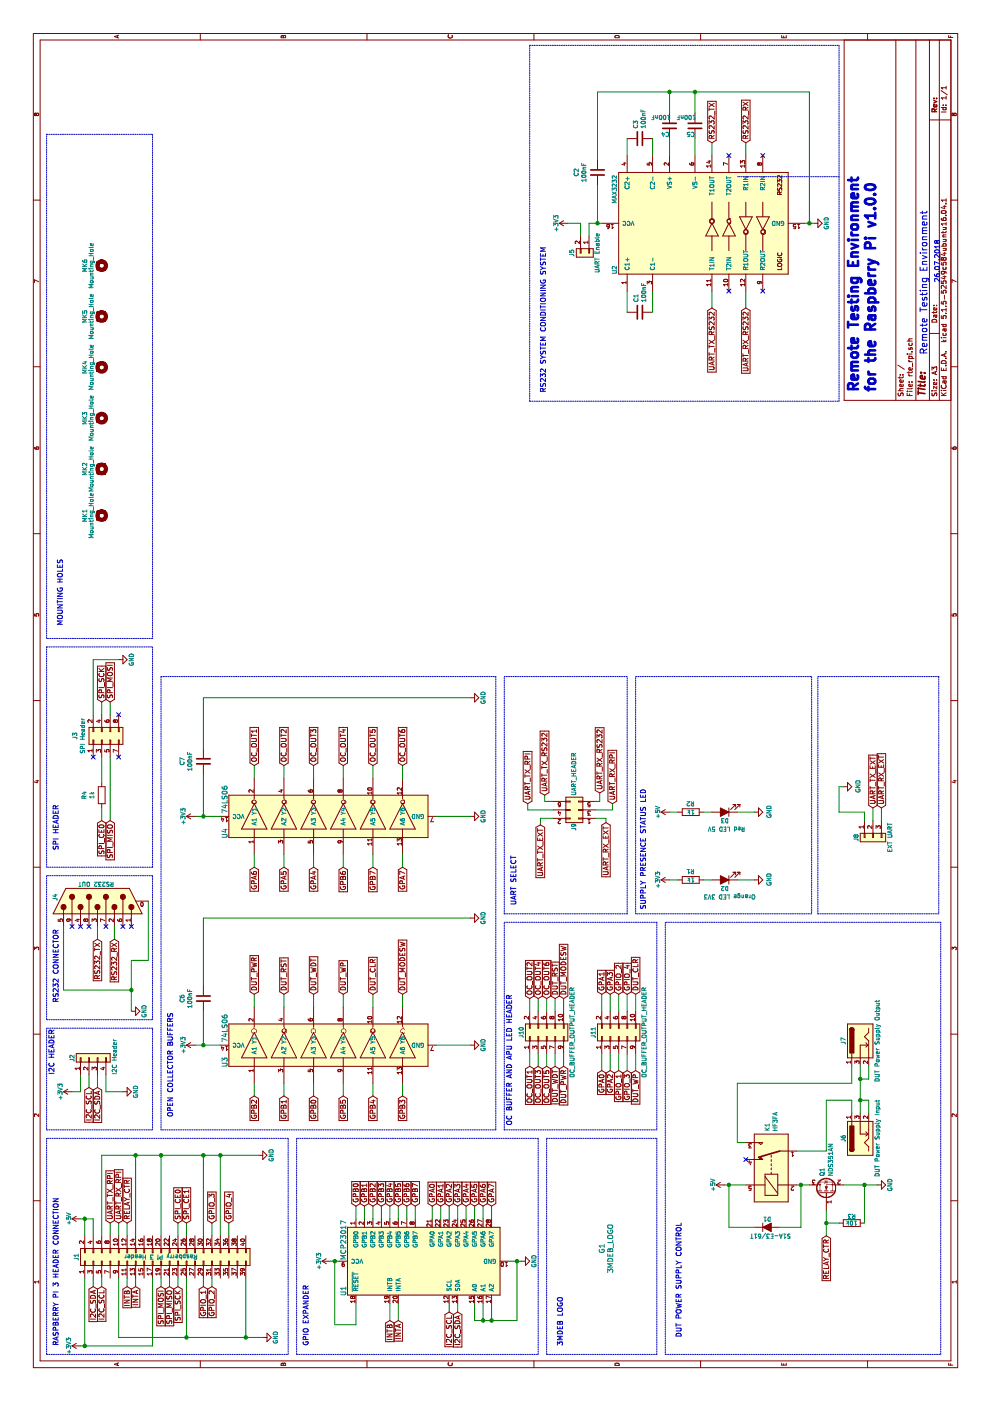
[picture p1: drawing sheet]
EESchema Schematic File Version 4
LIBS:rte_rpi-cache
EELAYER 26 0
EELAYER END
$Descr A3 16535 11693
encoding utf-8
Sheet 1 1
Title ""
Date ""
Rev ""
Comp ""
Comment1 ""
Comment2 ""
Comment3 ""
Comment4 ""
$EndDescr
Text GLabel 1350 1900 0    60   Input ~ 0
SPI_MOSI
Text GLabel 1350 2000 0    60   Input ~ 0
SPI_MISO
Text GLabel 1350 2100 0    60   Input ~ 0
SPI_SCK
Text GLabel 1350 1100 0    60   Input ~ 0
I2C_SDA
Text GLabel 1350 1200 0    60   Input ~ 0
I2C_SCL
Text GLabel 2100 1300 2    60   Input ~ 0
UART_TX_RPI
Text GLabel 2100 1400 2    60   Input ~ 0
UART_RX_RPI
Text Notes 650  700  0    60   ~ 0
RASPBERRY PI 3 HEADER CONNECTION
$Comp
L power:GND #PWR01
U 1 1
P 750 3100
F 0 "#PWR01" H 750 2850 50  0001 C CNN
F 1 "GND" H 750 2950 50  0000 C CNN
F 2 "" H 750 3100 50  0001 C CNN
F 3 "" H 750 3100 50  0001 C CNN
	1    750  3100
	1    0    0    -1  
$EndComp
$Comp
L power:+3V3 #PWR02
U 1 1
P 650 950
F 0 "#PWR02" H 650 800 50  0001 C CNN
F 1 "+3V3" H 650 1090 50  0000 C CNN
F 2 "" H 650 950 50  0001 C CNN
F 3 "" H 650 950 50  0001 C CNN
	1    650  950 
	1    0    0    -1  
$EndComp
$Comp
L power:+5V #PWR03
U 1 1
P 2150 950
F 0 "#PWR03" H 2150 800 50  0001 C CNN
F 1 "+5V" H 2150 1090 50  0000 C CNN
F 2 "" H 2150 950 50  0001 C CNN
F 3 "" H 2150 950 50  0001 C CNN
	1    2150 950 
	1    0    0    -1  
$EndComp
$Comp
L power:+3V3 #PWR04
U 1 1
P 1650 3900
F 0 "#PWR04" H 1650 3750 50  0001 C CNN
F 1 "+3V3" H 1650 4040 50  0000 C CNN
F 2 "" H 1650 3900 50  0001 C CNN
F 3 "" H 1650 3900 50  0001 C CNN
	1    1650 3900
	1    0    0    -1  
$EndComp
$Comp
L power:GND #PWR05
U 1 1
P 1650 6150
F 0 "#PWR05" H 1650 5900 50  0001 C CNN
F 1 "GND" H 1650 6000 50  0000 C CNN
F 2 "" H 1650 6150 50  0001 C CNN
F 3 "" H 1650 6150 50  0001 C CNN
	1    1650 6150
	1    0    0    -1  
$EndComp
Text GLabel 1050 5300 0    60   Input ~ 0
I2C_SCL
Text GLabel 1050 5400 0    60   Input ~ 0
I2C_SDA
Text GLabel 2300 4200 2    60   Input ~ 0
GPB0
Text GLabel 2300 4300 2    60   Input ~ 0
GPB1
Text GLabel 2300 4400 2    60   Input ~ 0
GPB2
Text GLabel 2300 4500 2    60   Input ~ 0
GPB3
Text GLabel 2300 4600 2    60   Input ~ 0
GPB4
Text GLabel 2300 4700 2    60   Input ~ 0
GPB5
Text GLabel 2300 4800 2    60   Input ~ 0
GPB6
Text GLabel 2300 4900 2    60   Input ~ 0
GPB7
Text GLabel 2300 5100 2    60   Input ~ 0
GPA0
Text GLabel 2300 5200 2    60   Input ~ 0
GPA1
Text GLabel 2300 5300 2    60   Input ~ 0
GPA2
Text GLabel 2300 5400 2    60   Input ~ 0
GPA3
Text GLabel 2300 5500 2    60   Input ~ 0
GPA4
Text GLabel 2300 5600 2    60   Input ~ 0
GPA5
Text GLabel 2300 5700 2    60   Input ~ 0
GPA6
Text GLabel 2300 5800 2    60   Input ~ 0
GPA7
Text Notes 650  3650 0    60   ~ 0
GPIO EXPANDER
Text GLabel 2100 2200 2    60   Input ~ 0
SPI_CE1
Text GLabel 2100 2100 2    60   Input ~ 0
SPI_CE0
$Comp
L power:GND #PWR06
U 1 1
P 3650 1450
F 0 "#PWR06" H 3650 1200 50  0001 C CNN
F 1 "GND" H 3650 1300 50  0000 C CNN
F 2 "" H 3650 1450 50  0001 C CNN
F 3 "" H 3650 1450 50  0001 C CNN
	1    3650 1450
	1    0    0    -1  
$EndComp
$Comp
L power:+3V3 #PWR07
U 1 1
P 3650 850
F 0 "#PWR07" H 3650 700 50  0001 C CNN
F 1 "+3V3" H 3650 990 50  0000 C CNN
F 2 "" H 3650 850 50  0001 C CNN
F 3 "" H 3650 850 50  0001 C CNN
	1    3650 850 
	1    0    0    -1  
$EndComp
Text GLabel 3700 1050 0    60   Input ~ 0
I2C_SCL
Text GLabel 3700 1150 0    60   Input ~ 0
I2C_SDA
Text Notes 3850 650  0    60   ~ 0
I2C HEADER
Text Notes 5800 7630 0    60   ~ 0
SUPPLY PRESENCE STATUS LED
$Comp
L power:+3V3 #PWR09
U 1 1
P 6150 7900
F 0 "#PWR09" H 6150 7750 50  0001 C CNN
F 1 "+3V3" H 6150 8040 50  0000 C CNN
F 2 "" H 6150 7900 50  0001 C CNN
F 3 "" H 6150 7900 50  0001 C CNN
	1    6150 7900
	1    0    0    -1  
$EndComp
$Comp
L power:+5V #PWR010
U 1 1
P 6950 7900
F 0 "#PWR010" H 6950 7750 50  0001 C CNN
F 1 "+5V" H 6950 8040 50  0000 C CNN
F 2 "" H 6950 7900 50  0001 C CNN
F 3 "" H 6950 7900 50  0001 C CNN
	1    6950 7900
	1    0    0    -1  
$EndComp
Text GLabel 6850 1300 0    60   Input ~ 0
SPI_MISO
Text GLabel 8250 1300 2    60   Input ~ 0
SPI_MOSI
$Comp
L power:GND #PWR011
U 1 1
P 8750 1400
F 0 "#PWR011" H 8750 1150 50  0001 C CNN
F 1 "GND" H 8750 1250 50  0000 C CNN
F 2 "" H 8750 1400 50  0001 C CNN
F 3 "" H 8750 1400 50  0001 C CNN
	1    8750 1400
	-1   0    0    -1  
$EndComp
Text Notes 6500 700  0    60   ~ 0
SPI HEADER 
Text GLabel 950  4700 0    60   Input ~ 0
INTA
Text GLabel 950  4600 0    60   Input ~ 0
INTB
$Comp
L power:GND #PWR012
U 1 1
P 2900 3050
F 0 "#PWR012" H 2900 2800 50  0001 C CNN
F 1 "GND" H 2900 2900 50  0000 C CNN
F 2 "" H 2900 3050 50  0001 C CNN
F 3 "" H 2900 3050 50  0001 C CNN
	1    2900 3050
	1    0    0    -1  
$EndComp
Text GLabel 1350 1500 0    60   Input ~ 0
INTB
Text GLabel 1350 1600 0    60   Input ~ 0
INTA
NoConn ~ 14700 8600
NoConn ~ 14700 9000
NoConn ~ 13100 8600
NoConn ~ 13100 9000
Text GLabel 12900 8400 0    60   Input ~ 0
UART_TX_RS232
Text GLabel 12900 8800 0    60   Input ~ 0
UART_RX_RS232
Text GLabel 14850 8400 2    60   Input ~ 0
RS232_TX
Text GLabel 14850 8800 2    60   Input ~ 0
RS232_RX
$Comp
L power:GND #PWR013
U 1 1
P 13900 9600
F 0 "#PWR013" H 13900 9350 50  0001 C CNN
F 1 "GND" H 13900 9450 50  0000 C CNN
F 2 "" H 13900 9600 50  0001 C CNN
F 3 "" H 13900 9600 50  0001 C CNN
	1    13900 9600
	1    0    0    -1  
$EndComp
Text GLabel 5450 1350 0    60   Input ~ 0
RS232_RX
Text GLabel 5450 1150 0    60   Input ~ 0
RS232_TX
$Comp
L power:GND #PWR014
U 1 1
P 4600 1550
F 0 "#PWR014" H 4600 1300 50  0001 C CNN
F 1 "GND" H 4600 1400 50  0000 C CNN
F 2 "" H 4600 1550 50  0001 C CNN
F 3 "" H 4600 1550 50  0001 C CNN
	1    4600 1550
	1    0    0    -1  
$EndComp
Text Notes 4700 700  0    60   ~ 0
RS232 CONNECTOR
$Comp
L power:+3V3 #PWR015
U 1 1
P 13900 6700
F 0 "#PWR015" H 13900 6550 50  0001 C CNN
F 1 "+3V3" H 13900 6840 50  0000 C CNN
F 2 "" H 13900 6700 50  0001 C CNN
F 3 "" H 13900 6700 50  0001 C CNN
	1    13900 6700
	1    0    0    -1  
$EndComp
Text Notes 11900 6450 0    60   ~ 0
RS232 SYSTEM CONDITIONING SYSTEM
$Comp
L power:GND #PWR016
U 1 1
P 2550 10350
F 0 "#PWR016" H 2550 10100 50  0001 C CNN
F 1 "GND" H 2550 10200 50  0000 C CNN
F 2 "" H 2550 10350 50  0001 C CNN
F 3 "" H 2550 10350 50  0001 C CNN
	1    2550 10350
	1    0    0    -1  
$EndComp
$Comp
L rte_rpi-rescue:Q_NMOS_DGS-RESCUE-remote_development_board Q1
U 1 1
P 2450 9750
F 0 "Q1" H 2650 9800 50  0000 L CNN
F 1 "NDS351AN" H 2650 9700 50  0000 L CNN
F 2 "Package_TO_SOT_SMD:SOT-23" H 2650 9850 50  0001 C CNN
F 3 "" H 2450 9750 50  0001 C CNN
	1    2450 9750
	1    0    0    -1  
$EndComp
$Comp
L rte_rpi-rescue:R R3
U 1 1
P 2100 10050
F 0 "R3" V 2180 10050 50  0000 C CNN
F 1 "10k" V 2100 10050 50  0000 C CNN
F 2 "Resistor_SMD:R_1206_3216Metric" V 2030 10050 50  0001 C CNN
F 3 "" H 2100 10050 50  0001 C CNN
	1    2100 10050
	1    0    0    -1  
$EndComp
Text GLabel 2100 1500 2    60   Input ~ 0
RELAY_CTR
Text GLabel 1950 9750 0    60   Input ~ 0
RELAY_CTR
NoConn ~ 2850 8800
$Comp
L power:+5V #PWR017
U 1 1
P 2550 8550
F 0 "#PWR017" H 2550 8400 50  0001 C CNN
F 1 "+5V" H 2550 8690 50  0000 C CNN
F 2 "" H 2550 8550 50  0001 C CNN
F 3 "" H 2550 8550 50  0001 C CNN
	1    2550 8550
	1    0    0    -1  
$EndComp
Text Notes 750  8050 0    60   ~ 0
DUT POWER SUPPLY CONTROL
Text Notes 11900 10350 0    118  ~ 24
Remote Testing Environment \nfor the Raspberry Pi v0.1.2
Text Notes 13200 11100 0    59   ~ 0
26.07.2018
Text Notes 12350 10950 0    79   ~ 0
Remote Testing Environment 
Text GLabel 1350 2400 0    60   Input ~ 0
GPIO_1
Text GLabel 1350 2500 0    60   Input ~ 0
GPIO_2
Text GLabel 2100 2500 2    60   Input ~ 0
GPIO_3
$Comp
L power:GND #PWR018
U 1 1
P 4200 5550
F 0 "#PWR018" H 4200 5300 50  0001 C CNN
F 1 "GND" H 4200 5400 50  0000 C CNN
F 2 "" H 4200 5550 50  0001 C CNN
F 3 "" H 4200 5550 50  0001 C CNN
	1    4200 5550
	1    0    0    -1  
$EndComp
$Comp
L power:GND #PWR019
U 1 1
P 6900 5550
F 0 "#PWR019" H 6900 5300 50  0001 C CNN
F 1 "GND" H 6900 5400 50  0000 C CNN
F 2 "" H 6900 5550 50  0001 C CNN
F 3 "" H 6900 5550 50  0001 C CNN
	1    6900 5550
	1    0    0    -1  
$EndComp
Text GLabel 8250 1200 2    60   Input ~ 0
SPI_SCK
Text GLabel 6850 1200 0    60   Input ~ 0
SPI_CE0
NoConn ~ 7600 1400
NoConn ~ 7600 1100
NoConn ~ 8100 1400
$Comp
L power:+3V3 #PWR020
U 1 1
P 4200 2300
F 0 "#PWR020" H 4200 2150 50  0001 C CNN
F 1 "+3V3" H 4200 2440 50  0000 C CNN
F 2 "" H 4200 2300 50  0001 C CNN
F 3 "" H 4200 2300 50  0001 C CNN
	1    4200 2300
	1    0    0    -1  
$EndComp
$Comp
L power:+3V3 #PWR021
U 1 1
P 6900 2300
F 0 "#PWR021" H 6900 2150 50  0001 C CNN
F 1 "+3V3" H 6900 2440 50  0000 C CNN
F 2 "" H 6900 2300 50  0001 C CNN
F 3 "" H 6900 2300 50  0001 C CNN
	1    6900 2300
	1    0    0    -1  
$EndComp
Text GLabel 3600 3000 0    60   Input ~ 0
GPB2
Text GLabel 3600 3350 0    60   Input ~ 0
GPB1
Text GLabel 3600 3700 0    60   Input ~ 0
GPB0
Text GLabel 3600 4050 0    60   Input ~ 0
GPB5
Text GLabel 3600 4400 0    60   Input ~ 0
GPB4
Text GLabel 3600 4750 0    60   Input ~ 0
GPB3
Text GLabel 4800 3000 2    60   Input ~ 0
DUT_PWR
Text GLabel 4800 3350 2    60   Input ~ 0
DUT_RST
Text GLabel 4800 3700 2    60   Input ~ 0
DUT_WDT
Text GLabel 4800 4050 2    60   Input ~ 0
DUT_WP
Text GLabel 4800 4400 2    60   Input ~ 0
DUT_CLR
Text GLabel 4800 4750 2    60   Input ~ 0
DUT_MODESW
Text GLabel 6300 3000 0    60   Input ~ 0
GPA6
Text GLabel 6300 3350 0    60   Input ~ 0
GPA5
Text GLabel 6300 3700 0    60   Input ~ 0
GPA4
Text GLabel 6300 4050 0    60   Input ~ 0
GPB6
Text GLabel 6300 4400 0    60   Input ~ 0
GPB7
Text GLabel 6300 4750 0    60   Input ~ 0
GPA7
Text GLabel 7500 3000 2    60   Input ~ 0
OC_OUT1
Text GLabel 7500 3350 2    60   Input ~ 0
OC_OUT2
Text GLabel 7500 3700 2    60   Input ~ 0
OC_OUT3
Text GLabel 7500 4050 2    60   Input ~ 0
OC_OUT4
Text GLabel 7500 4400 2    60   Input ~ 0
OC_OUT5
Text GLabel 7500 4750 2    60   Input ~ 0
OC_OUT6
Wire Wire Line
	750  1400 1450 1400
Wire Wire Line
	750  1400 750  2200
Wire Wire Line
	750  2200 1450 2200
Connection ~ 750  2200
Wire Wire Line
	750  2900 1450 2900
Connection ~ 750  2900
Wire Wire Line
	1350 1900 1450 1900
Wire Wire Line
	1350 2000 1450 2000
Wire Wire Line
	1350 2100 1450 2100
Wire Wire Line
	1350 1100 1450 1100
Wire Wire Line
	1350 1200 1450 1200
Wire Wire Line
	1950 1300 2100 1300
Wire Wire Line
	1950 1400 2100 1400
Wire Notes Line
	550  550  550  3400
Wire Notes Line
	550  3400 3100 3400
Wire Notes Line
	3100 3400 3100 550 
Wire Notes Line
	3100 550  550  550 
Wire Wire Line
	650  1000 1450 1000
Wire Wire Line
	1950 1000 2150 1000
Wire Wire Line
	2150 950  2150 1000
Wire Wire Line
	1650 3900 1650 3950
Wire Wire Line
	1150 4200 900  4200
Wire Wire Line
	900  4200 900  3950
Wire Wire Line
	900  3950 1650 3950
Connection ~ 1650 3950
Wire Wire Line
	1150 5600 950  5600
Wire Wire Line
	950  5600 950  5700
Wire Wire Line
	950  6100 1650 6100
Wire Wire Line
	1650 6000 1650 6100
Connection ~ 1650 6100
Wire Wire Line
	1150 5700 950  5700
Connection ~ 950  5700
Wire Wire Line
	1150 5800 950  5800
Connection ~ 950  5800
Wire Wire Line
	1150 5300 1050 5300
Wire Wire Line
	1150 5400 1050 5400
Wire Wire Line
	2150 4200 2300 4200
Wire Wire Line
	2150 4300 2300 4300
Wire Wire Line
	2150 4400 2300 4400
Wire Wire Line
	2300 4500 2150 4500
Wire Wire Line
	2150 4600 2300 4600
Wire Wire Line
	2300 4700 2150 4700
Wire Wire Line
	2150 4800 2300 4800
Wire Wire Line
	2300 4900 2150 4900
Wire Wire Line
	2150 5100 2300 5100
Wire Wire Line
	2300 5200 2150 5200
Wire Wire Line
	2150 5300 2300 5300
Wire Wire Line
	2150 5400 2300 5400
Wire Wire Line
	2150 5500 2300 5500
Wire Wire Line
	2150 5600 2300 5600
Wire Wire Line
	2150 5700 2300 5700
Wire Wire Line
	2150 5800 2300 5800
Wire Wire Line
	1150 4600 950  4600
Wire Wire Line
	1150 4700 950  4700
Wire Notes Line
	550  3500 550  6350
Wire Notes Line
	550  6350 3100 6350
Wire Notes Line
	3100 6350 3100 3500
Wire Notes Line
	3100 3500 550  3500
Wire Wire Line
	1950 2100 2100 2100
Wire Wire Line
	1950 2200 2100 2200
Wire Wire Line
	3650 850  3650 950 
Wire Wire Line
	3650 950  3850 950 
Wire Wire Line
	3850 1250 3650 1250
Wire Wire Line
	3650 1250 3650 1450
Wire Wire Line
	3850 1050 3700 1050
Wire Wire Line
	3850 1150 3700 1150
Wire Notes Line
	14450 9900 14450 8700
Wire Wire Line
	6850 1300 7600 1300
Wire Wire Line
	7300 1200 7600 1200
Wire Wire Line
	8100 1300 8250 1300
Wire Wire Line
	8100 1200 8250 1200
Wire Notes Line
	6300 550  8900 550 
Wire Notes Line
	8900 550  8900 1800
Wire Notes Line
	8900 1800 6300 1800
Wire Notes Line
	6300 1800 6300 550 
Wire Wire Line
	2900 1200 2900 1600
Connection ~ 2900 1600
Connection ~ 2900 1900
Connection ~ 2900 2400
Connection ~ 2900 2600
Wire Wire Line
	1450 1500 1350 1500
Wire Wire Line
	2150 1100 1950 1100
Connection ~ 2150 1000
Wire Wire Line
	14700 8400 14850 8400
Wire Wire Line
	14700 8800 14850 8800
Wire Wire Line
	13100 8400 12900 8400
Wire Wire Line
	13100 8800 12900 8800
Wire Wire Line
	13900 9500 13900 9550
Wire Wire Line
	5450 1150 5600 1150
Wire Wire Line
	5450 1350 5600 1350
Wire Wire Line
	5600 750  4850 750 
Wire Notes Line
	4500 550  4500 1800
Wire Notes Line
	6200 1800 6200 550 
Wire Notes Line
	6200 550  4500 550 
Wire Wire Line
	14700 7400 14900 7400
Wire Wire Line
	14700 7700 14900 7700
Wire Wire Line
	14700 7900 14900 7900
Wire Wire Line
	14700 8200 14900 8200
Wire Wire Line
	12850 7400 13100 7400
Wire Wire Line
	12850 7700 13100 7700
Wire Wire Line
	15200 7900 15450 7900
Wire Wire Line
	15450 7050 15450 7900
Wire Wire Line
	15450 9550 13900 9550
Connection ~ 13900 9550
Wire Wire Line
	15200 8200 15450 8200
Connection ~ 15450 8200
Wire Wire Line
	13750 6850 13900 6850
Wire Wire Line
	13900 6850 13900 6700
Wire Wire Line
	13750 6950 13900 6950
Wire Wire Line
	13900 6950 13900 7050
Wire Wire Line
	14350 7050 13900 7050
Connection ~ 13900 7050
Wire Wire Line
	14650 7050 15450 7050
Connection ~ 15450 7900
Wire Notes Line
	11800 6250 11800 9900
Connection ~ 3800 10150
Wire Wire Line
	3400 10250 3550 10250
Wire Wire Line
	3550 10250 3550 10150
Connection ~ 3550 10150
Wire Wire Line
	2550 9950 2550 10200
Wire Wire Line
	2100 10200 2550 10200
Connection ~ 2550 10200
Wire Wire Line
	2100 9900 2100 9750
Wire Wire Line
	1950 9750 2100 9750
Connection ~ 2100 9750
Wire Wire Line
	1950 1500 2100 1500
Wire Wire Line
	2550 9400 2550 9450
Wire Wire Line
	3400 10150 3550 10150
Wire Wire Line
	2950 9400 2950 9750
Wire Wire Line
	2950 9750 3550 9750
Wire Wire Line
	3550 9750 3550 10050
Wire Wire Line
	3550 10050 3400 10050
Wire Wire Line
	3050 8800 3050 8700
Wire Wire Line
	3050 8700 3750 8700
Wire Wire Line
	3750 8700 3750 10050
Wire Wire Line
	3750 10050 3950 10050
Wire Wire Line
	2550 8550 2550 8600
Wire Wire Line
	2550 8600 2050 8600
Wire Wire Line
	2050 8600 2050 8900
Connection ~ 2550 8600
Wire Wire Line
	2050 9200 2050 9450
Wire Wire Line
	2050 9450 2550 9450
Connection ~ 2550 9450
Wire Notes Line
	550  7850 550  11100
Wire Notes Line
	550  11100 5650 11100
Wire Notes Line
	5650 11100 5650 7850
Wire Notes Line
	5650 7850 550  7850
Wire Wire Line
	650  1800 1450 1800
Wire Wire Line
	4850 750  4850 1550
Wire Wire Line
	4600 1550 4850 1550
Wire Wire Line
	5900 1750 5200 1750
Wire Wire Line
	5200 1750 5200 1550
Connection ~ 4850 1550
Wire Notes Line
	11800 6250 16000 6250
Wire Notes Line
	16000 6250 16000 9900
Wire Notes Line
	4400 1800 4400 550 
Wire Notes Line
	4400 550  3200 550 
Wire Notes Line
	3200 550  3200 1800
Wire Notes Line
	3200 1800 4400 1800
Wire Notes Line
	4500 1800 6200 1800
Wire Wire Line
	8100 1100 8750 1100
Wire Wire Line
	8750 1100 8750 1400
Wire Wire Line
	4200 2300 4200 2400
Wire Wire Line
	6900 2300 6900 2400
Wire Wire Line
	3750 3000 3600 3000
Wire Wire Line
	3600 3350 3750 3350
Wire Wire Line
	3600 3700 3750 3700
Wire Wire Line
	3600 4050 3750 4050
Wire Wire Line
	3600 4750 3750 4750
Wire Wire Line
	4650 4750 4800 4750
Wire Wire Line
	4650 4400 4800 4400
Wire Wire Line
	4650 3000 4800 3000
Wire Wire Line
	4650 3350 4800 3350
Wire Wire Line
	4650 3700 4800 3700
Wire Wire Line
	4650 4050 4800 4050
Wire Wire Line
	6450 3000 6300 3000
Wire Wire Line
	6450 3350 6300 3350
Wire Wire Line
	6450 3700 6300 3700
Wire Wire Line
	6450 4050 6300 4050
Wire Wire Line
	6450 4400 6300 4400
Wire Wire Line
	6450 4750 6300 4750
Wire Wire Line
	7350 3000 7500 3000
Wire Wire Line
	7350 3350 7500 3350
Wire Wire Line
	7350 3700 7500 3700
Wire Wire Line
	7350 4050 7500 4050
Wire Wire Line
	7350 4400 7500 4400
Wire Wire Line
	7350 4750 7500 4750
Wire Wire Line
	4900 2400 5700 2400
Wire Wire Line
	5700 2400 5700 5550
$Comp
L power:GND #PWR022
U 1 1
P 5700 5550
F 0 "#PWR022" H 5700 5300 50  0001 C CNN
F 1 "GND" H 5700 5400 50  0000 C CNN
F 2 "" H 5700 5550 50  0001 C CNN
F 3 "" H 5700 5550 50  0001 C CNN
	1    5700 5550
	1    0    0    -1  
$EndComp
Wire Wire Line
	4200 2400 4600 2400
Connection ~ 4200 2400
Wire Wire Line
	6900 2400 7400 2400
Connection ~ 6900 2400
Wire Wire Line
	7700 2400 8300 2400
Wire Wire Line
	8300 2400 8300 5550
$Comp
L power:GND #PWR023
U 1 1
P 8300 5550
F 0 "#PWR023" H 8300 5300 50  0001 C CNN
F 1 "GND" H 8300 5400 50  0000 C CNN
F 2 "" H 8300 5550 50  0001 C CNN
F 3 "" H 8300 5550 50  0001 C CNN
	1    8300 5550
	1    0    0    -1  
$EndComp
Wire Notes Line
	3200 1900 8550 1900
Wire Notes Line
	8550 1900 8550 5850
Wire Notes Line
	8550 5850 3200 5850
Wire Notes Line
	3200 5850 3200 1900
Text Notes 3350 2050 0    60   ~ 0
OPEN COLLECTOR BUFFERS
$Comp
L rte_rpi-rescue:Conn_02x05_Odd_Even J10
U 1 1
P 4300 6450
F 0 "J10" H 4350 6750 50  0000 C CNN
F 1 "OC_BUFFER_OUTPUT_HEADER" H 4350 6150 50  0000 C CNN
F 2 "Connector_IDC:IDC-Header_2x05_P2.54mm_Horizontal" H 4300 6450 50  0001 C CNN
F 3 "" H 4300 6450 50  0001 C CNN
	1    4300 6450
	1    0    0    -1  
$EndComp
$Comp
L rte_rpi-rescue:Conn_02x05_Odd_Even J11
U 1 1
P 4300 7300
F 0 "J11" H 4350 7600 50  0000 C CNN
F 1 "OC_BUFFER_OUTPUT_HEADER" H 4350 7000 50  0000 C CNN
F 2 "Connector_IDC:IDC-Header_2x05_P2.54mm_Horizontal" H 4300 7300 50  0001 C CNN
F 3 "" H 4300 7300 50  0001 C CNN
	1    4300 7300
	1    0    0    -1  
$EndComp
Wire Wire Line
	3950 6250 4100 6250
Wire Wire Line
	3950 6350 4100 6350
Wire Wire Line
	3950 6450 4100 6450
Wire Wire Line
	3950 6550 4100 6550
Wire Wire Line
	3950 6650 4100 6650
Wire Wire Line
	4600 6250 4750 6250
Wire Wire Line
	4750 6350 4600 6350
Wire Wire Line
	4750 6450 4600 6450
Wire Wire Line
	4750 6550 4600 6550
Wire Wire Line
	4750 6650 4600 6650
Wire Wire Line
	3900 7100 4100 7100
Wire Wire Line
	3900 7200 4100 7200
Wire Wire Line
	3900 7300 4100 7300
Wire Wire Line
	3900 7400 4100 7400
Wire Wire Line
	3900 7500 4100 7500
Wire Wire Line
	4600 7100 4800 7100
Wire Wire Line
	4600 7200 4800 7200
Wire Wire Line
	4600 7300 4800 7300
Wire Wire Line
	4600 7400 4800 7400
Wire Wire Line
	4600 7500 4800 7500
Text GLabel 3950 6250 0    60   Input ~ 0
OC_OUT1
Text GLabel 4750 6250 2    60   Input ~ 0
OC_OUT2
Text GLabel 3950 6350 0    60   Input ~ 0
OC_OUT3
Text GLabel 4750 6350 2    60   Input ~ 0
OC_OUT4
Text GLabel 3950 6450 0    60   Input ~ 0
OC_OUT5
Text GLabel 4750 6450 2    60   Input ~ 0
OC_OUT6
Text GLabel 3950 6550 0    60   Input ~ 0
DUT_WDT
Text GLabel 4750 6550 2    60   Input ~ 0
DUT_RST
Text GLabel 3950 6650 0    60   Input ~ 0
DUT_PWR
Text GLabel 4750 6650 2    60   Input ~ 0
DUT_MODESW
Text GLabel 3900 7100 0    60   Input ~ 0
GPA0
Text GLabel 4800 7100 2    60   Input ~ 0
GPA1
Text GLabel 3900 7200 0    60   Input ~ 0
GPA2
Text GLabel 4800 7200 2    60   Input ~ 0
GPA3
Text GLabel 3900 7500 0    60   Input ~ 0
DUT_WP
Text GLabel 4800 7500 2    60   Input ~ 0
DUT_CLR
Wire Wire Line
	650  950  650  1000
Wire Wire Line
	1350 2400 1450 2400
Wire Wire Line
	1350 2500 1450 2500
Text GLabel 2100 2700 2    60   Input ~ 0
GPIO_4
Wire Notes Line
	3200 5950 5650 5950
Wire Notes Line
	5650 5950 5650 7750
Wire Notes Line
	5650 7750 3200 7750
Wire Notes Line
	3200 7750 3200 5950
Text Notes 3250 6050 0    60   ~ 0
OC BUFFER AND APU LED HEADER
Text GLabel 3900 7300 0    60   Input ~ 0
GPIO_1
Text GLabel 4800 7300 2    60   Input ~ 0
GPIO_2
Text GLabel 4800 7400 2    60   Input ~ 0
GPIO_4
Text GLabel 3900 7400 0    60   Input ~ 0
GPIO_3
Wire Notes Line
	5750 5950 8550 5950
Wire Notes Line
	5750 5950 5750 7400
Wire Notes Line
	5750 7400 8550 7400
Wire Notes Line
	8550 7400 8550 5950
Text Notes 5850 6100 0    60   ~ 0
UART SELECT
$Comp
L rte_rpi-rescue:Conn_02x03_Odd_Even J9
U 1 1
P 6975 6825
F 0 "J9" V 7025 7025 50  0000 C CNN
F 1 "UART_HEADER" V 7025 6400 50  0000 C CNN
F 2 "Connector_PinHeader_2.54mm:PinHeader_2x03_P2.54mm_Vertical" H 6975 6825 50  0001 C CNN
F 3 "" H 6975 6825 50  0001 C CNN
	1    6975 6825
	0    -1   -1   0   
$EndComp
Text GLabel 7050 6225 2    60   Input ~ 0
UART_TX_RPI
Text GLabel 7050 7225 2    60   Input ~ 0
UART_RX_RPI
Text GLabel 7175 7075 2    60   Input ~ 0
UART_RX_RS232
Text GLabel 7150 6425 2    60   Input ~ 0
UART_TX_RS232
$Comp
L rte_rpi-rescue:Mounting_Hole MK1
U 1 1
P 10450 1200
F 0 "MK1" H 10450 1400 50  0000 C CNN
F 1 "Mounting_Hole" H 10450 1325 50  0000 C CNN
F 2 "MountingHole:MountingHole_2.7mm" H 10450 1200 50  0001 C CNN
F 3 "" H 10450 1200 50  0001 C CNN
	1    10450 1200
	1    0    0    -1  
$EndComp
$Comp
L rte_rpi-rescue:Mounting_Hole MK2
U 1 1
P 11000 1200
F 0 "MK2" H 11000 1400 50  0000 C CNN
F 1 "Mounting_Hole" H 11000 1325 50  0000 C CNN
F 2 "MountingHole:MountingHole_2.7mm" H 11000 1200 50  0001 C CNN
F 3 "" H 11000 1200 50  0001 C CNN
	1    11000 1200
	1    0    0    -1  
$EndComp
$Comp
L rte_rpi-rescue:Mounting_Hole MK3
U 1 1
P 11600 1200
F 0 "MK3" H 11600 1400 50  0000 C CNN
F 1 "Mounting_Hole" H 11600 1325 50  0000 C CNN
F 2 "MountingHole:MountingHole_2.7mm" H 11600 1200 50  0001 C CNN
F 3 "" H 11600 1200 50  0001 C CNN
	1    11600 1200
	1    0    0    -1  
$EndComp
$Comp
L rte_rpi-rescue:Mounting_Hole MK4
U 1 1
P 12200 1200
F 0 "MK4" H 12200 1400 50  0000 C CNN
F 1 "Mounting_Hole" H 12200 1325 50  0000 C CNN
F 2 "MountingHole:MountingHole_2.7mm" H 12200 1200 50  0001 C CNN
F 3 "" H 12200 1200 50  0001 C CNN
	1    12200 1200
	1    0    0    -1  
$EndComp
$Comp
L rte_rpi-rescue:Mounting_Hole MK5
U 1 1
P 12800 1200
F 0 "MK5" H 12800 1400 50  0000 C CNN
F 1 "Mounting_Hole" H 12800 1325 50  0000 C CNN
F 2 "MountingHole:MountingHole_2.7mm" H 12800 1200 50  0001 C CNN
F 3 "" H 12800 1200 50  0001 C CNN
	1    12800 1200
	1    0    0    -1  
$EndComp
$Comp
L rte_rpi-rescue:Mounting_Hole MK6
U 1 1
P 13400 1200
F 0 "MK6" H 13400 1400 50  0000 C CNN
F 1 "Mounting_Hole" H 13400 1325 50  0000 C CNN
F 2 "MountingHole:MountingHole_2.7mm" H 13400 1200 50  0001 C CNN
F 3 "" H 13400 1200 50  0001 C CNN
	1    13400 1200
	1    0    0    -1  
$EndComp
Wire Notes Line
	9000 550  14950 550 
Wire Notes Line
	14950 550  14950 1800
Wire Notes Line
	14950 1800 9000 1800
Wire Notes Line
	9000 1800 9000 550 
Text Notes 9150 750  0    60   ~ 0
MOUNTING HOLES
NoConn ~ 5600 850 
NoConn ~ 5600 950 
NoConn ~ 5600 1050
NoConn ~ 5600 1250
NoConn ~ 5600 1450
NoConn ~ 5600 1550
Wire Wire Line
	3800 10150 3800 10250
Wire Wire Line
	3800 10250 3950 10250
Wire Wire Line
	1950 2500 2100 2500
Wire Wire Line
	2100 2700 1950 2700
$Comp
L rte_rpi-rescue:3MDEB_LOGO G1
U 1 1
P 1800 7200
F 0 "G1" H 1800 7300 60  0000 C CNN
F 1 "3MDEB_LOGO" H 1800 7200 60  0000 C CNN
F 2 "footprints:3mdeb_logo" H 1800 7200 60  0001 C CNN
F 3 "" H 1800 7200 60  0001 C CNN
	1    1800 7200
	1    0    0    -1  
$EndComp
Wire Notes Line
	550  6450 3100 6450
Wire Notes Line
	3100 6450 3100 7750
Wire Notes Line
	3100 7750 550  7750
Wire Notes Line
	550  7750 550  6450
Text Notes 650  6650 0    60   ~ 0
3MDEB LOGO
Wire Wire Line
	6850 1200 7000 1200
Connection ~ 650  1000
Wire Wire Line
	6975 6525 6975 6225
Wire Wire Line
	6975 6225 7050 6225
Wire Wire Line
	6975 7025 6975 7225
Wire Wire Line
	6975 7225 7050 7225
Wire Wire Line
	7075 6525 7075 6425
Wire Wire Line
	7075 6425 7150 6425
Wire Wire Line
	7075 7025 7075 7075
Wire Wire Line
	7075 7075 7175 7075
Wire Wire Line
	1350 1600 1450 1600
Wire Wire Line
	6875 7150 6875 7025
Wire Wire Line
	6875 6375 6875 6525
Wire Wire Line
	6875 6375 6800 6375
Wire Wire Line
	6825 7150 6875 7150
Text GLabel 6825 7150 0    60   Input ~ 0
UART_RX_EXT
Text GLabel 6800 6375 0    60   Input ~ 0
UART_TX_EXT
Wire Notes Line
	5750 7500 8550 7500
Wire Notes Line
	8550 7500 8550 9575
Wire Notes Line
	8550 9575 5750 9575
Wire Notes Line
	5750 9575 5750 7500
Wire Notes Line
	5750 9650 8550 9650
Wire Notes Line
	8550 9650 8550 11075
Wire Notes Line
	8550 11075 5750 11075
Wire Notes Line
	5750 11075 5750 9650
Text GLabel 7000 10400 2    60   Input ~ 0
UART_RX_EXT
Text GLabel 7000 10300 2    60   Input ~ 0
UART_TX_EXT
Wire Wire Line
	750  2200 750  2900
Wire Wire Line
	750  2900 750  3100
Wire Wire Line
	1650 3950 1650 4000
Wire Wire Line
	1650 6100 1650 6150
Wire Wire Line
	950  5700 950  5800
Wire Wire Line
	950  5800 950  6100
Wire Wire Line
	2900 1600 2900 1900
Wire Wire Line
	2900 1900 2900 2400
Wire Wire Line
	2900 2400 2900 2600
Wire Wire Line
	2900 2600 2900 3050
Wire Wire Line
	2150 1000 2150 1100
Wire Wire Line
	13900 9550 13900 9600
Wire Wire Line
	15450 8200 15450 9550
Wire Wire Line
	13900 7050 13900 7100
Wire Wire Line
	15450 7900 15450 8200
Wire Wire Line
	3800 10150 3950 10150
Wire Wire Line
	3550 10150 3800 10150
Wire Wire Line
	2550 10200 2550 10350
Wire Wire Line
	2100 9750 2250 9750
Wire Wire Line
	2550 8600 2550 8800
Wire Wire Line
	2550 9450 2550 9550
Wire Wire Line
	4850 1550 5200 1550
Wire Wire Line
	650  1000 650  1800
Wire Notes Line
	11800 9900 16000 9900
Wire Wire Line
	3600 4400 3750 4400
Wire Wire Line
	1950 1200 2900 1200
Wire Wire Line
	1950 1600 2900 1600
Wire Wire Line
	1950 1900 2900 1900
Wire Wire Line
	1950 2400 2900 2400
Wire Wire Line
	1950 2600 2900 2600
Wire Wire Line
	6950 7900 6950 8000
Wire Wire Line
	6150 7900 6150 8000
Wire Wire Line
	6150 8300 6150 8400
Wire Wire Line
	6950 8300 6950 8400
$Comp
L power:GND #PWR0101
U 1 1
P 6150 8900
F 0 "#PWR0101" H 6150 8650 50  0001 C CNN
F 1 "GND" H 6155 8727 50  0000 C CNN
F 2 "" H 6150 8900 50  0001 C CNN
F 3 "" H 6150 8900 50  0001 C CNN
	1    6150 8900
	1    0    0    -1  
$EndComp
$Comp
L power:GND #PWR0102
U 1 1
P 6950 8900
F 0 "#PWR0102" H 6950 8650 50  0001 C CNN
F 1 "GND" H 6955 8727 50  0000 C CNN
F 2 "" H 6950 8900 50  0001 C CNN
F 3 "" H 6950 8900 50  0001 C CNN
	1    6950 8900
	1    0    0    -1  
$EndComp
Wire Wire Line
	6950 8700 6950 8900
Wire Wire Line
	6150 8700 6150 8900
$Comp
L Device:D_ALT D1
U 1 1
P 2050 9050
F 0 "D1" H 2000 9150 50  0000 L CNN
F 1 "S1A-E3/61T" H 1850 8950 50  0000 L CNN
F 2 "Diode_SMD:D_SMA" H 2050 9050 50  0001 C CNN
F 3 "~" H 2050 9050 50  0001 C CNN
	1    2050 9050
	0    1    1    0   
$EndComp
$Comp
L 3mdeb:74LS06 U3
U 1 1
P 4200 3900
F 0 "U3" H 4000 5150 60  0000 C CNN
F 1 "74LS06" H 4400 5150 60  0000 C CNN
F 2 "Package_SO:SOIC-14_3.9x8.7mm_P1.27mm" H 4200 4100 60  0001 C CNN
F 3 "" H 4200 4100 60  0001 C CNN
	1    4200 3900
	1    0    0    -1  
$EndComp
Wire Wire Line
	4200 5150 4200 5550
Wire Wire Line
	4200 2400 4200 2600
$Comp
L Device:C C6
U 1 1
P 4750 2400
F 0 "C6" V 4498 2400 50  0000 C CNN
F 1 "100nF" V 4589 2400 50  0000 C CNN
F 2 "Capacitor_SMD:C_1206_3216Metric" H 4788 2250 50  0001 C CNN
F 3 "~" H 4750 2400 50  0001 C CNN
	1    4750 2400
	0    1    1    0   
$EndComp
$Comp
L Device:C C7
U 1 1
P 7550 2400
F 0 "C7" V 7298 2400 50  0000 C CNN
F 1 "100nF" V 7389 2400 50  0000 C CNN
F 2 "Capacitor_SMD:C_1206_3216Metric" H 7588 2250 50  0001 C CNN
F 3 "~" H 7550 2400 50  0001 C CNN
	1    7550 2400
	0    1    1    0   
$EndComp
$Comp
L 3mdeb:74LS06 U4
U 1 1
P 6900 3900
F 0 "U4" H 6700 5150 60  0000 C CNN
F 1 "74LS06" H 7100 5150 60  0000 C CNN
F 2 "Package_SO:SOIC-14_3.9x8.7mm_P1.27mm" H 6900 4100 60  0001 C CNN
F 3 "" H 6900 4100 60  0001 C CNN
	1    6900 3900
	1    0    0    -1  
$EndComp
Wire Wire Line
	6900 2400 6900 2600
Wire Wire Line
	6900 5150 6900 5550
$Comp
L Device:R R4
U 1 1
P 7150 1200
F 0 "R4" V 6943 1200 50  0000 C CNN
F 1 "1k" V 7034 1200 50  0000 C CNN
F 2 "Resistor_SMD:R_1206_3216Metric" V 7080 1200 50  0001 C CNN
F 3 "~" H 7150 1200 50  0001 C CNN
	1    7150 1200
	0    1    1    0   
$EndComp
$Comp
L Connector_Generic:Conn_02x04_Odd_Even J3
U 1 1
P 7800 1200
F 0 "J3" H 7850 1517 50  0000 C CNN
F 1 "SPI Header" H 7850 1426 50  0000 C CNN
F 2 "Connector_IDC:IDC-Header_2x04_P2.54mm_Horizontal" H 7800 1200 50  0001 C CNN
F 3 "~" H 7800 1200 50  0001 C CNN
	1    7800 1200
	1    0    0    -1  
$EndComp
$Comp
L Connector:DB9_Male_MountingHoles J4
U 1 1
P 5900 1150
F 0 "J4" H 5900 1650 50  0000 L CNN
F 1 "RS232 OUT" V 6100 950 50  0000 L CNN
F 2 "Connect:DB9MD" H 5900 1150 50  0001 C CNN
F 3 " ~" H 5900 1150 50  0001 C CNN
	1    5900 1150
	1    0    0    -1  
$EndComp
$Comp
L Connector_Generic:Conn_01x04 J2
U 1 1
P 4050 1050
F 0 "J2" H 4000 1250 50  0000 L CNN
F 1 "I2C Header" H 3850 750 50  0000 L CNN
F 2 "Connector_PinHeader_2.54mm:PinHeader_1x04_P2.54mm_Vertical" H 4050 1050 50  0001 C CNN
F 3 "~" H 4050 1050 50  0001 C CNN
	1    4050 1050
	1    0    0    -1  
$EndComp
$Comp
L Connector_Generic:Conn_02x20_Odd_Even J1
U 1 1
P 1650 1900
F 0 "J1" H 1700 2900 50  0000 C CNN
F 1 "Raspberry Pi 3 Header" V 1700 1900 50  0000 C CNN
F 2 "Connector_PinSocket_2.54mm:PinSocket_2x20_P2.54mm_Vertical" H 1650 1900 50  0001 C CNN
F 3 "~" H 1650 1900 50  0001 C CNN
	1    1650 1900
	1    0    0    -1  
$EndComp
$Comp
L 3mdeb:MCP23017 U1
U 1 1
P 1650 5000
F 0 "U1" H 1300 5950 60  0000 C CNN
F 1 "MCP23017" H 1900 5950 60  0000 C CNN
F 2 "Package_SO:SOIC-28W_7.5x17.9mm_P1.27mm" H 1650 5000 60  0001 C CNN
F 3 "http://ww1.microchip.com/downloads/en/DeviceDoc/20001952C.pdf" H 1650 5000 60  0001 C CNN
	1    1650 5000
	1    0    0    -1  
$EndComp
$Comp
L Device:C C1
U 1 1
P 12850 7550
F 0 "C1" H 12965 7596 50  0000 L CNN
F 1 "100nF" H 12965 7505 50  0000 L CNN
F 2 "Capacitor_SMD:C_1206_3216Metric" H 12888 7400 50  0001 C CNN
F 3 "~" H 12850 7550 50  0001 C CNN
	1    12850 7550
	1    0    0    -1  
$EndComp
$Comp
L Device:C C2
U 1 1
P 14500 7050
F 0 "C2" V 14248 7050 50  0000 C CNN
F 1 "100nF" V 14339 7050 50  0000 C CNN
F 2 "Capacitor_SMD:C_1206_3216Metric" H 14538 6900 50  0001 C CNN
F 3 "~" H 14500 7050 50  0001 C CNN
	1    14500 7050
	0    1    1    0   
$EndComp
$Comp
L Device:C C3
U 1 1
P 14900 7550
F 0 "C3" H 14785 7504 50  0000 R CNN
F 1 "100nF" H 14785 7595 50  0000 R CNN
F 2 "Capacitor_SMD:C_1206_3216Metric" H 14938 7400 50  0001 C CNN
F 3 "~" H 14900 7550 50  0001 C CNN
	1    14900 7550
	-1   0    0    1   
$EndComp
$Comp
L Device:C C4
U 1 1
P 15050 7900
F 0 "C4" H 15100 8000 50  0000 C CNN
F 1 "100nF" H 15150 7800 50  0000 C CNN
F 2 "Capacitor_SMD:C_1206_3216Metric" H 15088 7750 50  0001 C CNN
F 3 "~" H 15050 7900 50  0001 C CNN
	1    15050 7900
	0    -1   -1   0   
$EndComp
$Comp
L Device:C C5
U 1 1
P 15050 8200
F 0 "C5" H 15100 8300 50  0000 C CNN
F 1 "100nF" H 15150 8100 50  0000 C CNN
F 2 "Capacitor_SMD:C_1206_3216Metric" H 15088 8050 50  0001 C CNN
F 3 "~" H 15050 8200 50  0001 C CNN
	1    15050 8200
	0    -1   -1   0   
$EndComp
$Comp
L Interface_UART:MAX3232 U2
U 1 1
P 13900 8300
F 0 "U2" H 13350 9350 50  0000 C CNN
F 1 "MAX3232" H 14300 9350 50  0000 C CNN
F 2 "Package_SO:SOIC-16_3.9x9.9mm_P1.27mm" H 13950 7250 50  0001 L CNN
F 3 "https://datasheets.maximintegrated.com/en/ds/MAX3222-MAX3241.pdf" H 13900 8400 50  0001 C CNN
	1    13900 8300
	1    0    0    -1  
$EndComp
$Comp
L Connector_Generic:Conn_01x02 J5
U 1 1
P 13550 6950
F 0 "J5" H 13550 6750 50  0000 C CNN
F 1 "UART Enable" H 13550 7050 50  0000 C CNN
F 2 "Connector_PinHeader_2.54mm:PinHeader_1x02_P2.54mm_Vertical" H 13550 6950 50  0001 C CNN
F 3 "~" H 13550 6950 50  0001 C CNN
	1    13550 6950
	-1   0    0    1   
$EndComp
$Comp
L Connector_Generic:Conn_01x03 J8
U 1 1
P 6650 10300
F 0 "J8" H 6650 10500 50  0000 C CNN
F 1 "EXT UART" H 6650 10100 50  0000 C CNN
F 2 "Connector_PinHeader_2.54mm:PinHeader_1x03_P2.54mm_Vertical" H 6650 10300 50  0001 C CNN
F 3 "~" H 6650 10300 50  0001 C CNN
	1    6650 10300
	-1   0    0    -1  
$EndComp
Wire Wire Line
	6850 10300 7000 10300
Wire Wire Line
	7000 10400 6850 10400
Wire Wire Line
	6850 10200 6950 10200
Wire Wire Line
	6950 10200 6950 9900
Wire Wire Line
	6950 9900 7250 9900
Wire Wire Line
	7250 9900 7250 9950
$Comp
L power:GND #PWR0103
U 1 1
P 7250 9950
F 0 "#PWR0103" H 7250 9700 50  0001 C CNN
F 1 "GND" H 7255 9777 50  0000 C CNN
F 2 "" H 7250 9950 50  0001 C CNN
F 3 "" H 7250 9950 50  0001 C CNN
	1    7250 9950
	1    0    0    -1  
$EndComp
$Comp
L Device:R R1
U 1 1
P 6150 8150
F 0 "R1" V 6250 8100 50  0000 L CNN
F 1 "1k" V 6150 8100 50  0000 L CNN
F 2 "Resistor_SMD:R_1206_3216Metric" V 6080 8150 50  0001 C CNN
F 3 "~" H 6150 8150 50  0001 C CNN
	1    6150 8150
	1    0    0    -1  
$EndComp
$Comp
L Device:R R2
U 1 1
P 6950 8150
F 0 "R2" V 7050 8100 50  0000 L CNN
F 1 "1k" V 6950 8100 50  0000 L CNN
F 2 "Resistor_SMD:R_1206_3216Metric" V 6880 8150 50  0001 C CNN
F 3 "~" H 6950 8150 50  0001 C CNN
	1    6950 8150
	1    0    0    -1  
$EndComp
$Comp
L Connector:Barrel_Jack_Switch J6
U 1 1
P 3100 10150
F 0 "J6" H 3100 10350 50  0000 C CNN
F 1 "DUT Power Supply Input" H 3100 9950 50  0000 C CNN
F 2 "Connect:BARREL_JACK" H 3150 10110 50  0001 C CNN
F 3 "~" H 3150 10110 50  0001 C CNN
	1    3100 10150
	1    0    0    -1  
$EndComp
$Comp
L Connector:Barrel_Jack_Switch J7
U 1 1
P 4250 10150
F 0 "J7" H 4250 10350 50  0000 C CNN
F 1 "DUT Power Supply Output" H 4250 9950 50  0000 C CNN
F 2 "Connect:BARREL_JACK" H 4300 10110 50  0001 C CNN
F 3 "~" H 4300 10110 50  0001 C CNN
	1    4250 10150
	-1   0    0    -1  
$EndComp
$Comp
L Relay:G5LE-1 K1
U 1 1
P 2750 9100
F 0 "K1" H 3180 9146 50  0000 L CNN
F 1 "HF3FA" H 3180 9055 50  0000 L CNN
F 2 "Relay_THT:Relay_SPDT_SANYOU_SRD_Series_Form_C" H 3200 9050 50  0001 L CNN
F 3 "http://www.omron.com/ecb/products/pdf/en-g5le.pdf" H 2750 8700 50  0001 C CNN
	1    2750 9100
	1    0    0    -1  
$EndComp
$Comp
L Device:LED_ALT D3
U 1 1
P 6950 8550
F 0 "D3" H 7000 8650 50  0000 R CNN
F 1 "Red LED 5V" H 7150 8750 50  0000 R CNN
F 2 "LED_SMD:LED_1206_3216Metric" H 6950 8550 50  0001 C CNN
F 3 "~" H 6950 8550 50  0001 C CNN
	1    6950 8550
	0    -1   -1   0   
$EndComp
$Comp
L Device:LED_ALT D2
U 1 1
P 6150 8550
F 0 "D2" H 6200 8650 50  0000 R CNN
F 1 "Orange LED 3V3" H 6400 8750 50  0000 R CNN
F 2 "LED_SMD:LED_1206_3216Metric" H 6150 8550 50  0001 C CNN
F 3 "~" H 6150 8550 50  0001 C CNN
	1    6150 8550
	0    -1   -1   0   
$EndComp
$EndSCHEMATC
